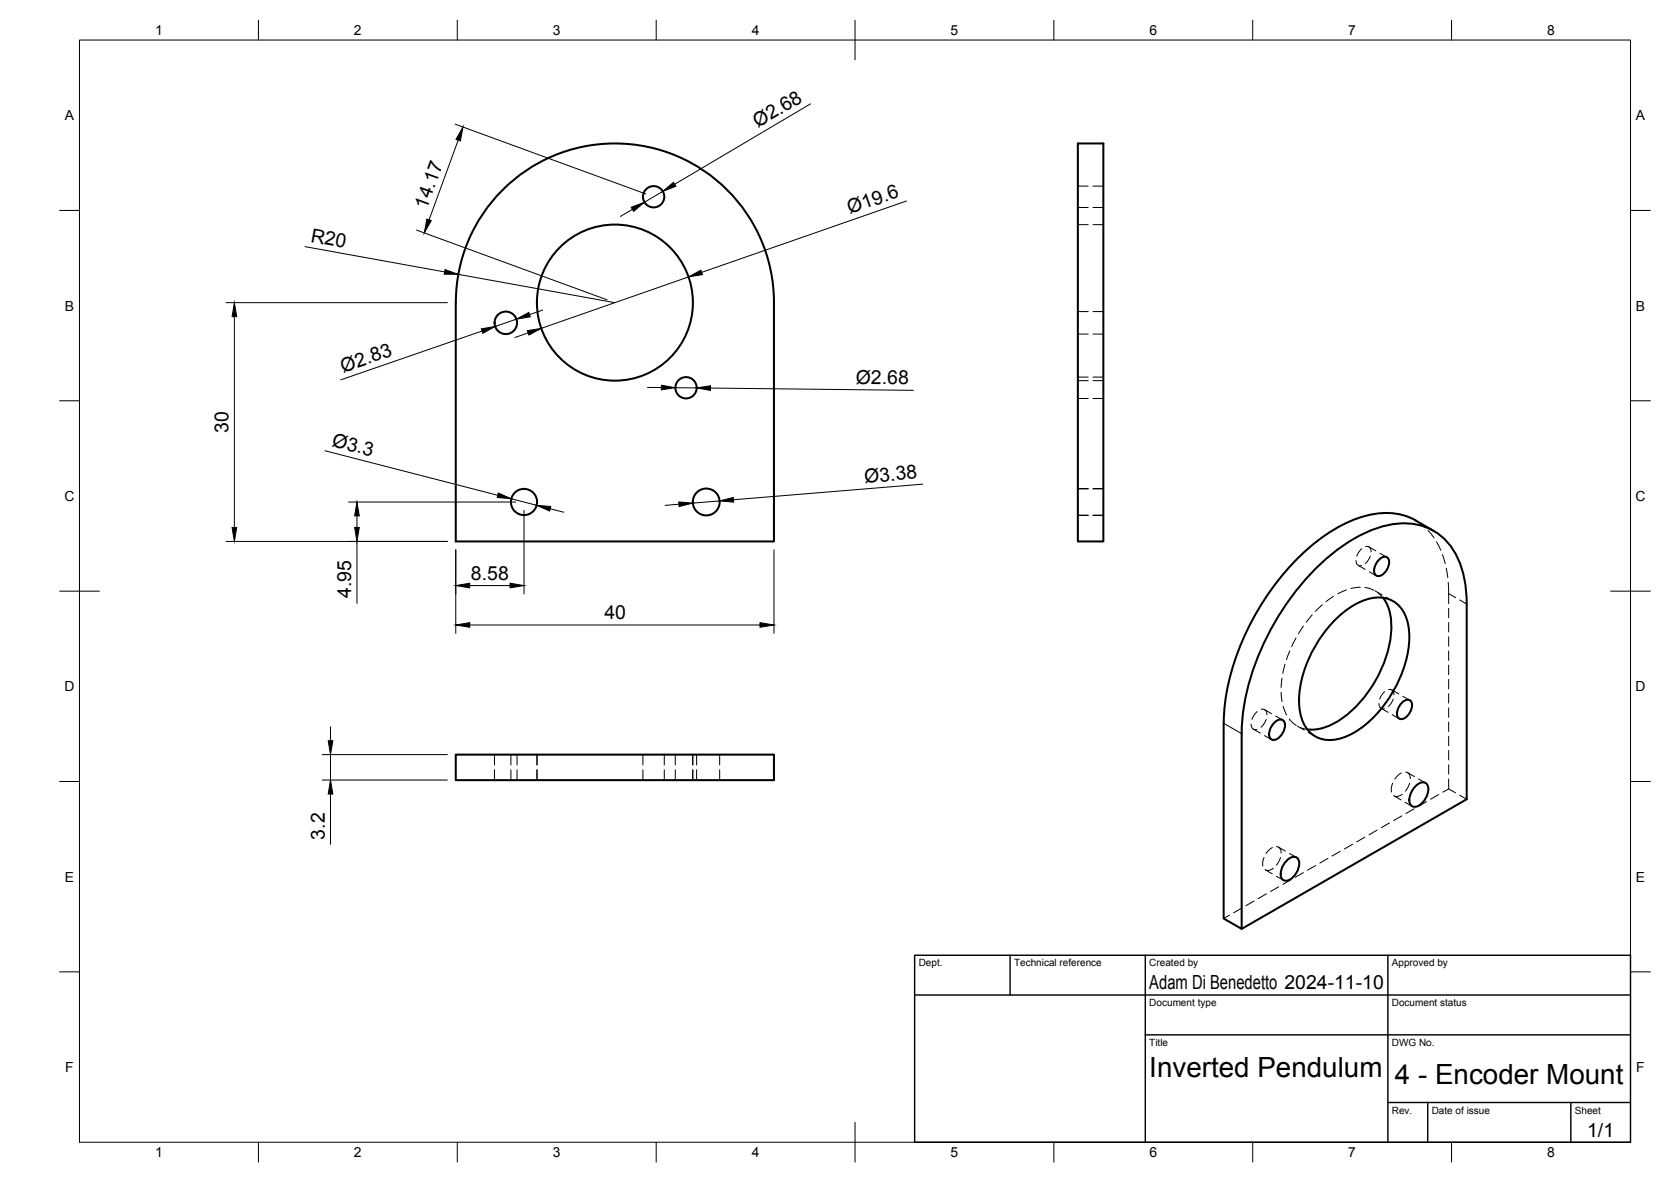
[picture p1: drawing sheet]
<svg xmlns="http://www.w3.org/2000/svg" width="420mm" height="297mm" viewBox="0 0 420 297" stroke-linecap="round" stroke-linejoin="round" font-family="sans-serif">
<!-- layer: Visible -->
<g fill="none" stroke="#000" stroke-width=".51">
<path d="M271 36.1h6.4v100h-6.4zM126.3 47.8a40 40 0 0 1 43.6-8.7 40 40 0 0 1 24.7 36.9v60.1h-80v-60.1a39.9 39.9 0 0 1 11.7-28.2zM355.9 130.8l4.6 2.6M356 130.8a17.6 17.6 0 0 0-15.4-.3 49.1 49.1 0 0 0-21.1 17.8 62 62 0 0 0-11.8 31.5v2M335.4 156.1a17.7 17.7 0 0 1 10.8-5.9 7.4 7.4 0 0 1 7.8 6.6 25.7 25.7 0 0 1-4.2 17.7 25 25 0 0 1-12.3 10.9 7.6 7.6 0 0 1-10.5-6.1 25.7 25.7 0 0 1 4.1-17.7 32 32 0 0 1 4.3-5.5zM346.6 140.9a1.62 1.62 0 0 1 2.4-.6 3.5 3.5 0 0 1-2.6 4.5 1.62 1.62 0 0 1-.7-2.4zM347.8 150.2a13.4 13.4 0 0 1 1.9 9.9 30.9 30.9 0 0 1-13.9 21.5 11.6 11.6 0 0 1-7.1 1.7M368.8 151.8v49.1l-56.6 32.5M368.8 151.8a23.4 23.4 0 0 0-4.6-15.2 14.9 14.9 0 0 0-15.5-4.6 40.4 40.4 0 0 0-19.2 12.3 65.2 65.2 0 0 0-17 35.5l-.3 4.6v49l-4.5-2.6v-49M352.3 176.8a1.62 1.62 0 0 1 2.5-.6 3.5 3.5 0 0 1-2.6 4.5 1.62 1.62 0 0 1-.8-2.4zM114.6 189.6h80v6.5h-80zM320.2 181.8a1.7 1.7 0 0 1 2.6-.6 3.7 3.7 0 0 1-2.7 4.8 1.71 1.71 0 0 1-.8-2.6z"/>
<path d="M355.7 197.8a2.2 2.2 0 0 1 2.9-.9 3.8 3.8 0 0 1-.8 4.7 2.2 2.2 0 0 1-2.9 .9 3.8 3.8 0 0 1 .8-4.7zM323.3 216.5a2.15 2.15 0 0 1 2.9-.9 3.8 3.8 0 0 1-1.3 5 1.57 1.57 0 0 1-1.5 .7 1.57 1.57 0 0 1-1.3-1.1 4.7 4.7 0 0 1 1.2-3.7z"/>
<circle cx="164.3" cy="49.4" r="2.68"/>
<circle cx="154.6" cy="76" r="19.6"/>
<circle cx="127.2" cy="81.1" r="2.83"/>
<circle cx="172.5" cy="97.4" r="2.68"/>
<circle cx="131.8" cy="126.2" r="3.3"/>
<circle cx="177.6" cy="126.2" r="3.4"/>
</g>
<!-- layer: Hidden -->
<g fill="none" stroke="#000" stroke-width=".25">
<path d="M271 52.1h2.6M271 46.8h2.6M271 56.5h2.6M274.8 52.1h2.6M274.8 46.8h2.6M274.8 56.5h2.6M271 78.3h2.6M274.8 78.3h2.6M271 94.8h2.6M271 84h2.6M271 95.7h2.6M274.8 94.8h2.6"/>
<path d="M274.8 84h2.6M274.8 95.7h2.6M271 100.1h2.6M274.8 100.1h2.6M271 129.5h2.6M271 122.9h2.6M271 122.8h2.6M274.8 129.5h2.6M274.8 122.9h2.6M274.8 122.8h2.6M342.4 137.9l-.8 .9-.4 .9M343.4 137.4a1.1 1.1 0 0 1 1.3 1.3"/>
<path d="M344.2 137.4l1.7 1M344.6 139.7l-.5 1-.8 .9M347 139l1.7 1M355.9 130.8l2.3 1.7M359.1 133.3l1.5 1.9M361.2 136.2l1.1 2.1M362.7 139.4l.7 2.3M327.7 157.3l-1.2 2M329.9 154.5l-1.5 1.8M332.5 152l-1.7 1.6M335.3 149.8l-1.9 1.4M338.5 148.3l-2.1 .9"/>
<path d="M341 140.9a1.1 1.1 0 0 0 1.3 1.2M341.5 142.1l1.8 1M342 147.6l-2.3 .3M343.2 147.6l2.3 .7M344.3 143.7l1.7 1M345.8 148.5l1.7 1M346.5 149l1.2 1.2M348.5 150.1l1.8 1M363.6 142.8l.4 2.4M364.2 146.4l.1 5.3M364.3 152.9v2.4M364.3 156.4v2.4"/>
<path d="M316.1 178.8l-.7 .8-.6 1.2M317.1 178.3a1.18 1.18 0 0 1 1.5 1.3M318 178.3l1.7 1.1M320.8 179.9l1.7 1M322.1 174l.3 2.3M322.3 170.4l-.2 2.4M322.6 177.5l.9 2.2M323.1 166.9l-.6 2.3M324.3 163.6l-.8 2.2M325.9 160.3l-1.1 2.2M346.7 176.8a1.1 1.1 0 0 0 1.4 1.3M347.3 178l1.7 1"/>
<path d="M348.1 173.8l-.7 .9-.5 1M349.1 173.3a1.09 1.09 0 0 1 1.4 1.3M349.9 173.4l1.8 1M350.1 179.6l1.7 1M350.3 175.7l-.5 1-.7 .8M352.7 175l1.8 1M364.3 160v2.4M364.3 163.6v2.4M364.3 167.2v2.4M364.3 170.7v2.4M364.3 174.3v2.4M364.3 177.9v2.4"/>
<path d="M124.3 189.6v2.6M124.3 193.4v2.7M128.5 189.6v2.6M128.5 193.4v2.7M130 189.6v2.6M130 193.4v2.7M135 189.6v2.6M135 193.4v2.7M161.6 189.6v2.6M161.6 193.4v2.7M167 189.6v2.6M167 193.4v2.7"/>
<path d="M169.8 189.6v2.6M169.8 193.4v2.7M174.2 189.6v2.6M174.2 193.4v2.7M175.2 189.6v2.6M175.2 193.4v2.7M181 189.6v2.6M181 193.4v2.7M314.6 182a1.19 1.19 0 0 0 1.4 1.3M315.2 183.2l1.7 1M317.9 184.9l1.8 1M318.4 180.8l-.5 1-.8 1"/>
<path d="M324.2 180.7l1.7 1.6M326.2 182.5l1.7 1M327 182.8l1.7 .5M329 184.1l1.7 1M350.2 196.8l-.4 1.2 .1 1M352.3 194.3l-.8 .6-.8 .9M352.6 199.6l-1.1 .5-1-.1M353.4 194l.5 .1 .5 .5 .2 1.1M353.9 194.1l1.7 1.1M354.4 196.8l-1 2M356.7 195.8l1.7 1M361.8 199.7l-2.1 1.2"/>
<path d="M364.3 181.4v2.4M364.3 185v2.4M364.3 188.6v2.4M364.3 192.2v2.3M364.3 195.7v2.6M364.3 198.3l1.7 .9M364.3 198.3l-1.5 .8M367 199.8l1.8 1.1M317.8 215.5l-.3 1.1v1M319.9 213l-.8 .6-.8 .9M320.2 218.2l-1.1 .5-1-.1 1.8 1M321 212.8l.5 .1 .4 .4 .2 1.1"/>
<path d="M321.5 212.9l1.7 1M322 215.5l-1 1.9M324.2 214.5l1.8 1M327.7 219.3l-2.1 1.2M330.8 217.5l-2.1 1.2M333.9 215.7l-2 1.2M337 213.9l-2.1 1.2M340.1 212.2l-2.1 1.1M343.2 210.4l-2.1 1.2M346.3 208.6l-2.1 1.2M349.4 206.8l-2.1 1.2M350.5 200l1.8 1"/>
<path d="M352.5 205l-2.1 1.2M353.3 201.6l1.7 1M355.6 203.2l-2.1 1.2M358.7 201.5l-2.1 1.2M309.1 230l-1.4 .8M312.2 228.2l-2 1.2M315.3 226.4l-2 1.2M318.4 224.6l-2 1.2M321 220.2l1.7 1M321.5 222.8l-2 1.2M324.6 221.1l-2 1.2"/>
</g>
<!-- layer: Visible Narrow -->
<path d="M307.7 181.8l4.5 2.6" fill="none" stroke="#000" stroke-width=".25"/>
<!-- layer: Hidden Narrow -->
<path d="M364.3 149.2l1.7 1M367 150.8l1.8 1" fill="none" stroke="#000" stroke-width=".25"/>
<!-- layer: BORDER -->
<g fill="none" stroke="#000" stroke-width=".25">
<path d="M20 10.1h390v276.9h-390zM65 5.1v5M115 5.1v5M165 5.1v5M215 5.1v10M265 5.1v5M315 5.1v5M365 5.1v5M15 52.9h5M410 52.9h5M15 100.7h5M410 100.7h5"/>
<path d="M15 148.6h10M405 148.6h10M15 196.4h5M410 196.4h5M15 244.2h5M410 244.2h5M65 287v5M115 287v5M165 287v5M215 282.1v9.9M265 287v5M315 287v5"/>
<path d="M365 287v5"/>
</g>
<!-- layer: TITLEBLOCK -->
<path d="M230 240.1h180v46.9h-180zM230 250h180M254 240.1v9.9M288 240.1v46.9M349 240.1v46.9M288 260.1h122M349 277.1h61M359 277.1v9.9M395 277.1v9.9" fill="none" stroke="#000" stroke-width=".36"/>
<!-- layer: FD_Dimensions -->
<g fill="none" stroke="#000" stroke-width=".25">
<path d="M114.4 31.2l48 17.5M115.2 35.2l-7.3 20.1M203.8 26.1l-34.1 20.2M104.7 57.8l47.9 17.5M159 52.6l-3 1.8M166.6 48.1l-4.6 2.7M227.9 50.5l-51.5 18M56.8 76.1h55.7M58.9 79.6v53M76.7 62l35.1 6.3M115.2 68.9l39.4 7.2M136.5 77.9l-3.3 1.2"/>
<path d="M173.1 69.6l-37 12.9M121.2 83.2l-35.5 12.3M129.8 80.2l-5.3 1.8M132.8 83.7l-3.3 1.1M162.8 97.4h3.5M169.8 97.4l5.4 .1M178.6 97.5l51.1 .6M81.7 113.3l43.5 11.2M56.8 136.1h55.7M87.7 126.2h41.9M89.7 129.7v2.9M89.7 136.1v15.5"/>
<path d="M114.6 138.2v21M128.6 125.3l6.3 1.7M131.8 128.3v21M138.3 127.9l3.4 .8M170.7 126.7l-3.5 .3M180.9 125.9l-6.7 .5M194.6 138.2v21M232 121.7l-47.6 3.9M118.1 157.1h73M118.1 147.2h10.1M81 189.6h31.5M81 196h31.5"/>
<path d="M83.1 182.6v3.5M83.1 189.6v6.4M83.1 199.5v12.7"/>
</g>
<g fill="#000" stroke="#000" stroke-width=".25">
<path d="M116.4 31.9l-.6 3.5-1.1-.4zM107.3 55l1.1 .4-1.7 3.1zM158.7 52.1l3.3-1.3-2.7 2.3zM166.6 48.1l2.8-2.3 .5 1zM58.9 76.1l.6 3.5h-1.1zM111.9 67.7l3.3 1.2h-3.5zM129.8 80.2l3.2-1.7 .3 1.1zM173.1 69.6l3.1-1.7 .4 1.1zM121 82.6l3.5-.6-3.1 1.8zM132.6 83.1l3.5-.6-3.1 1.7zM166.3 96.8l3.5 .6-3.5 .6zM175.2 97.5l3.5-.5-.1 1.1z"/>
<path d="M58.4 132.6h1.1l-.6 3.5zM89.7 126.2l.6 3.5h-1.1zM89.2 132.6h1.1l-.6 3.5zM125.3 123.9l3.3 1.4-3.6-.3zM134.9 127l3.6 .3-.3 1.1zM170.7 126.1l3.5 .3-3.4 .9zM180.9 125.9l3.5-.9 .1 1.2zM114.6 157.1l3.5-.6v1.1zM114.6 147.2l3.5-.6v1.1zM128.2 146.6l3.6 .6-3.6 .5zM191.1 156.5l3.5 .6-3.5 .5zM82.5 186.1h1.2l-.6 3.5z"/>
<path d="M83.1 196l.6 3.5h-1.2z"/>
</g>
<g font-size="7">
<text x="289" y="270.6">Inverted Pendulum</text>
<text x="350.8" y="272.3">4 - Encoder Mount</text>
</g>
<g font-size="4.9">
<text x="190.5" y="32.2" transform="rotate(-31 190.5 32.2)">Ø2.68</text>
<text x="107.3" y="52.6" transform="rotate(-70 107.3 52.6)">14.17</text>
<text x="213.7" y="53.8" transform="rotate(-19 213.7 53.8)">Ø19.6</text>
<text x="78" y="60.7" transform="rotate(10 78 60.7)">R20</text>
<text x="86.3" y="93.6" transform="rotate(-19 86.3 93.6)">Ø2.83</text>
<text x="215.2" y="96.4" transform="rotate(1 215.2 96.4)">Ø2.68</text>
<text x="57.5" y="108.8" transform="rotate(-90 57.5 108.8)">30</text>
<text x="83.2" y="112.1" transform="rotate(14 83.2 112.1)">Ø3.3</text>
<text x="217.4" y="121.3" transform="rotate(-5 217.4 121.3)">Ø3.38</text>
<text x="118.4" y="145.7">8.58</text>
<text x="88.3" y="150.3" transform="rotate(-90 88.3 150.3)">4.95</text>
<text x="152" y="155.6">40</text>
<text x="81.6" y="211" transform="rotate(-90 81.6 211)">3.2</text>
<text x="289" y="248.5">Adam Di Benedetto 2024-11-10</text>
<text x="399.1" y="285.7">1/1</text>
</g>
<g font-size="3.5">
<text x="39" y="8.8">1</text>
<text x="89" y="8.8">2</text>
<text x="139" y="8.8">3</text>
<text x="189" y="8.8">4</text>
<text x="239" y="8.8">5</text>
<text x="289" y="8.8">6</text>
<text x="339" y="8.8">7</text>
<text x="389" y="8.8">8</text>
<text x="16.3" y="30.2">A</text>
<text x="411.3" y="30.2">A</text>
<text x="16.3" y="78">B</text>
<text x="411.3" y="78">B</text>
<text x="16.2" y="125.9">C</text>
<text x="411.2" y="125.9">C</text>
<text x="16.2" y="173.7">D</text>
<text x="411.2" y="173.7">D</text>
<text x="16.3" y="221.6">E</text>
<text x="411.3" y="221.6">E</text>
<text x="16.4" y="269.4">F</text>
<text x="411.4" y="269.4">F</text>
<text x="39" y="290.8">1</text>
<text x="89" y="290.8">2</text>
<text x="139" y="290.8">3</text>
<text x="189" y="290.8">4</text>
<text x="239" y="290.8">5</text>
<text x="289" y="290.8">6</text>
<text x="339" y="290.8">7</text>
<text x="389" y="290.8">8</text>
</g>
<g font-size="2.5">
<text x="231" y="242.9">Dept.</text>
<text x="255" y="242.9">Technical reference</text>
<text x="289" y="242.9">Created by</text>
<text x="350" y="242.9">Approved by</text>
<text x="289" y="252.8">Document type</text>
<text x="350" y="252.8">Document status</text>
<text x="289" y="262.9">Title</text>
<text x="350" y="262.9">DWG No.</text>
<text x="350" y="279.9">Rev.</text>
<text x="360" y="279.9">Date of issue</text>
<text x="396" y="279.9">Sheet</text>
</g>
</svg>
